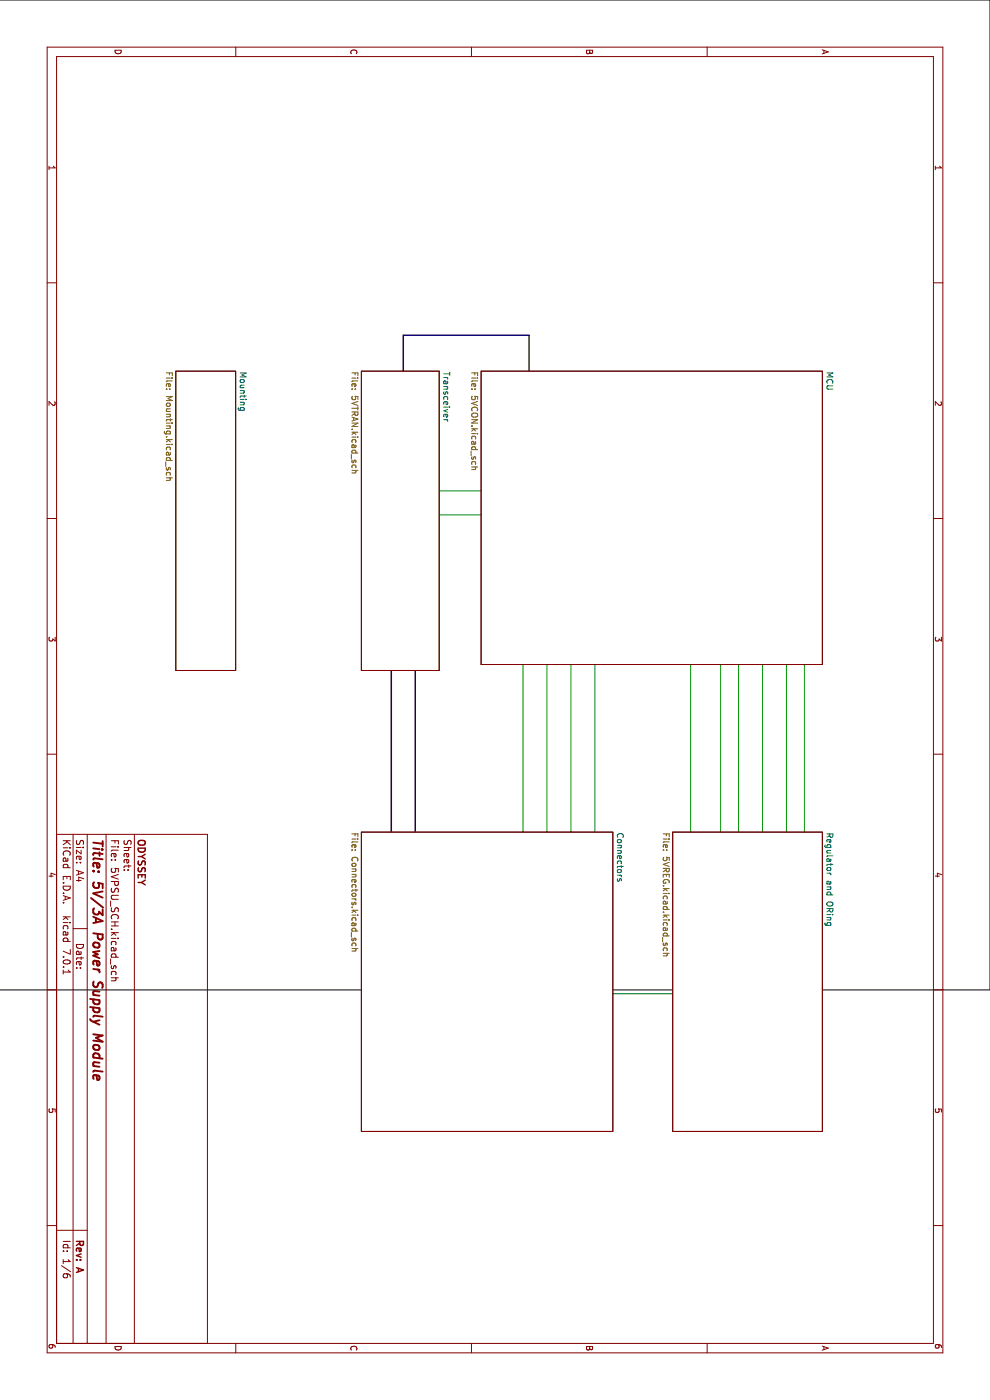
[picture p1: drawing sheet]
(kicad_sch (version 20230121) (generator eeschema)

 (paper "A4")

 (title_block
  (title "5V/3A Power Supply Module")
  (rev "A")
  (company "ODYSSEY"))

 (lib_symbols)


 (wire (pts (xy 140.97 99.06) (xy 176.53 99.06)) (stroke (width 0) (type default)))
 (wire (pts (xy 140.97 57.15) (xy 176.53 57.15)) (stroke (width 0) (type default)))
 (wire (pts (xy 140.97 88.9) (xy 176.53 88.9)) (stroke (width 0) (type default)))
 (wire (pts (xy 140.97 39.37) (xy 176.53 39.37)) (stroke (width 0) (type default)))
 (wire (pts (xy 109.22 107.95) (xy 109.22 116.84)) (stroke (width 0) (type default)))
 (bus (pts (xy 71.12 124.46) (xy 78.74 124.46)) (stroke (width 0) (type default)))
 (bus (pts (xy 142.24 121.92) (xy 176.53 121.92)) (stroke (width 0) (type default)))
 (bus (pts (xy 71.12 97.79) (xy 71.12 124.46)) (stroke (width 0) (type default)))
 (bus (pts (xy 142.24 127) (xy 176.53 127)) (stroke (width 0) (type default)))

 (wire (pts (xy 140.97 63.5) (xy 176.53 63.5)) (stroke (width 0) (type default)))
 (wire (pts (xy 140.97 83.82) (xy 176.53 83.82)) (stroke (width 0) (type default)))
 (wire (pts (xy 140.97 93.98) (xy 176.53 93.98)) (stroke (width 0) (type default)))
 (wire (pts (xy 140.97 53.34) (xy 176.53 53.34)) (stroke (width 0) (type default)))
 (wire (pts (xy 140.97 43.18) (xy 176.53 43.18)) (stroke (width 0) (type default)))
 (wire (pts (xy 140.97 48.26) (xy 176.53 48.26)) (stroke (width 0) (type default)))
 (wire (pts (xy 104.14 107.95) (xy 104.14 116.84)) (stroke (width 0) (type default)))
 (wire (pts (xy 210.82 67.31) (xy 210.82 80.01)) (stroke (width 0) (type default)))
 (bus (pts (xy 78.74 97.79) (xy 71.12 97.79)) (stroke (width 0) (type default)))

 (hierarchical_label "STB_1" (shape input) (at 104.14 107.95 90) (fields_autoplaced) (effects (font (size 1.27 1.27)) (justify left)))
 (hierarchical_label "SWO" (shape input) (at 176.53 93.98 0) (fields_autoplaced) (effects (font (size 1.27 1.27)) (justify left)))
 (hierarchical_label "PWR_GOOD" (shape input) (at 176.53 57.15 0) (fields_autoplaced) (effects (font (size 1.27 1.27)) (justify left)))
 (hierarchical_label "Current_FAULT" (shape input) (at 176.53 39.37 0) (fields_autoplaced) (effects (font (size 1.27 1.27)) (justify left)))
 (hierarchical_label "STB_2" (shape input) (at 109.22 107.95 90) (fields_autoplaced) (effects (font (size 1.27 1.27)) (justify left)))
 (hierarchical_label "Vcurrent_Sense" (shape input) (at 140.97 43.18 180) (fields_autoplaced) (effects (font (size 1.27 1.27)) (justify right)))
 (hierarchical_label "{CAN_H, CAN_L" (shape input) (at 142.24 121.92 180) (fields_autoplaced) (effects (font (size 1.27 1.27)) (justify right)))
 (hierarchical_label "STAT" (shape input) (at 140.97 53.34 180) (fields_autoplaced) (effects (font (size 1.27 1.27)) (justify right)))
 (hierarchical_label "{TXCAN, RXCAN}" (shape input) (at 78.74 124.46 0) (fields_autoplaced) (effects (font (size 1.27 1.27)) (justify left)))
 (hierarchical_label "Current_FAULT" (shape input) (at 140.97 39.37 180) (fields_autoplaced) (effects (font (size 1.27 1.27)) (justify right)))
 (hierarchical_label "{CAN2_H, CAN2_L}" (shape input) (at 176.53 127 0) (fields_autoplaced) (effects (font (size 1.27 1.27)) (justify left)))
 (hierarchical_label "{TXCAN, RXCAN}" (shape input) (at 78.74 97.79 0) (fields_autoplaced) (effects (font (size 1.27 1.27)) (justify left)))
 (hierarchical_label "PWR_GOOD" (shape input) (at 140.97 57.15 180) (fields_autoplaced) (effects (font (size 1.27 1.27)) (justify right)))
 (hierarchical_label "STAT" (shape input) (at 176.53 53.34 0) (fields_autoplaced) (effects (font (size 1.27 1.27)) (justify left)))
 (hierarchical_label "VOUT_Sense" (shape input) (at 140.97 48.26 180) (fields_autoplaced) (effects (font (size 1.27 1.27)) (justify right)))
 (hierarchical_label "STB_1" (shape input) (at 104.14 116.84 270) (fields_autoplaced) (effects (font (size 1.27 1.27)) (justify right)))
 (hierarchical_label "nRST" (shape input) (at 176.53 99.06 0) (fields_autoplaced) (effects (font (size 1.27 1.27)) (justify left)))
 (hierarchical_label "STB_2" (shape input) (at 109.22 116.84 270) (fields_autoplaced) (effects (font (size 1.27 1.27)) (justify right)))
 (hierarchical_label "SWCLK" (shape input) (at 140.97 88.9 180) (fields_autoplaced) (effects (font (size 1.27 1.27)) (justify right)))
 (hierarchical_label "Fault" (shape input) (at 140.97 63.5 180) (fields_autoplaced) (effects (font (size 1.27 1.27)) (justify right)))
 (hierarchical_label "{CAN_H, CAN_L" (shape input) (at 176.53 121.92 0) (fields_autoplaced) (effects (font (size 1.27 1.27)) (justify left)))
 (hierarchical_label "SWCLK" (shape input) (at 176.53 88.9 0) (fields_autoplaced) (effects (font (size 1.27 1.27)) (justify left)))
 (hierarchical_label "V_OUT" (shape input) (at 210.82 67.31 90) (fields_autoplaced) (effects (font (size 1.27 1.27)) (justify left)))
 (hierarchical_label "SWDIO" (shape input) (at 176.53 83.82 0) (fields_autoplaced) (effects (font (size 1.27 1.27)) (justify left)))
 (hierarchical_label "Vcurrent_Sense" (shape input) (at 176.53 43.18 0) (fields_autoplaced) (effects (font (size 1.27 1.27)) (justify left)))
 (hierarchical_label "SWDIO" (shape input) (at 140.97 83.82 180) (fields_autoplaced) (effects (font (size 1.27 1.27)) (justify right)))
 (hierarchical_label "V_OUT" (shape input) (at 210.82 80.01 270) (fields_autoplaced) (effects (font (size 1.27 1.27)) (justify right)))
 (hierarchical_label "{CAN2_H, CAN2_L}" (shape input) (at 142.24 127 180) (fields_autoplaced) (effects (font (size 1.27 1.27)) (justify right)))
 (hierarchical_label "nRST" (shape input) (at 140.97 99.06 180) (fields_autoplaced) (effects (font (size 1.27 1.27)) (justify right)))
 (hierarchical_label "SWO" (shape input) (at 140.97 93.98 180) (fields_autoplaced) (effects (font (size 1.27 1.27)) (justify right)))
 (hierarchical_label "Fault" (shape input) (at 176.53 63.5 0) (fields_autoplaced) (effects (font (size 1.27 1.27)) (justify left)))
 (hierarchical_label "VOUT_Sense" (shape input) (at 176.53 48.26 0) (fields_autoplaced) (effects (font (size 1.27 1.27)) (justify left)))

 (sheet (at 176.53 35.56) (size 63.5 31.75) (fields_autoplaced) (stroke (width 0.1524) (type solid)) (fill (color 0 0 0 0.0000))
  (property "Sheetname" "Regulator and ORing" (at 176.53 34.8484 0) (effects (font (size 1.27 1.27)) (justify left bottom)))
  (property "Sheetfile" "5VREG.kicad.kicad_sch" (at 176.53 67.8946 0) (effects (font (size 1.27 1.27)) (justify left top))))

 (sheet (at 78.74 35.56) (size 62.23 72.39) (fields_autoplaced) (stroke (width 0.1524) (type solid)) (fill (color 0 0 0 0.0000))
  (property "Sheetname" "MCU" (at 78.74 34.8484 0) (effects (font (size 1.27 1.27)) (justify left bottom)))
  (property "Sheetfile" "5VCON.kicad_sch" (at 78.74 108.5346 0) (effects (font (size 1.27 1.27)) (justify left top))))

 (sheet (at 78.74 116.84) (size 63.5 16.51) (fields_autoplaced) (stroke (width 0.1524) (type solid)) (fill (color 0 0 0 0.0000))
  (property "Sheetname" "Transceiver" (at 78.74 116.1284 0) (effects (font (size 1.27 1.27)) (justify left bottom)))
  (property "Sheetfile" "5VTRAN.kicad_sch" (at 78.74 133.9346 0) (effects (font (size 1.27 1.27)) (justify left top))))

 (sheet (at 78.74 160.02) (size 63.5 12.7) (fields_autoplaced) (stroke (width 0.1524) (type solid)) (fill (color 0 0 0 0.0000))
  (property "Sheetname" "Mounting" (at 78.74 159.3084 0) (effects (font (size 1.27 1.27)) (justify left bottom)))
  (property "Sheetfile" "Mounting.kicad_sch" (at 78.74 173.3046 0) (effects (font (size 1.27 1.27)) (justify left top))))

 (sheet (at 176.53 80.01) (size 63.5 53.34) (fields_autoplaced) (stroke (width 0.1524) (type solid)) (fill (color 0 0 0 0.0000))
  (property "Sheetname" "Connectors" (at 176.53 79.2984 0) (effects (font (size 1.27 1.27)) (justify left bottom)))
  (property "Sheetfile" "Connectors.kicad_sch" (at 176.53 133.9346 0) (effects (font (size 1.27 1.27)) (justify left top))))

 (sheet_instances (path "" (page "1"))))
